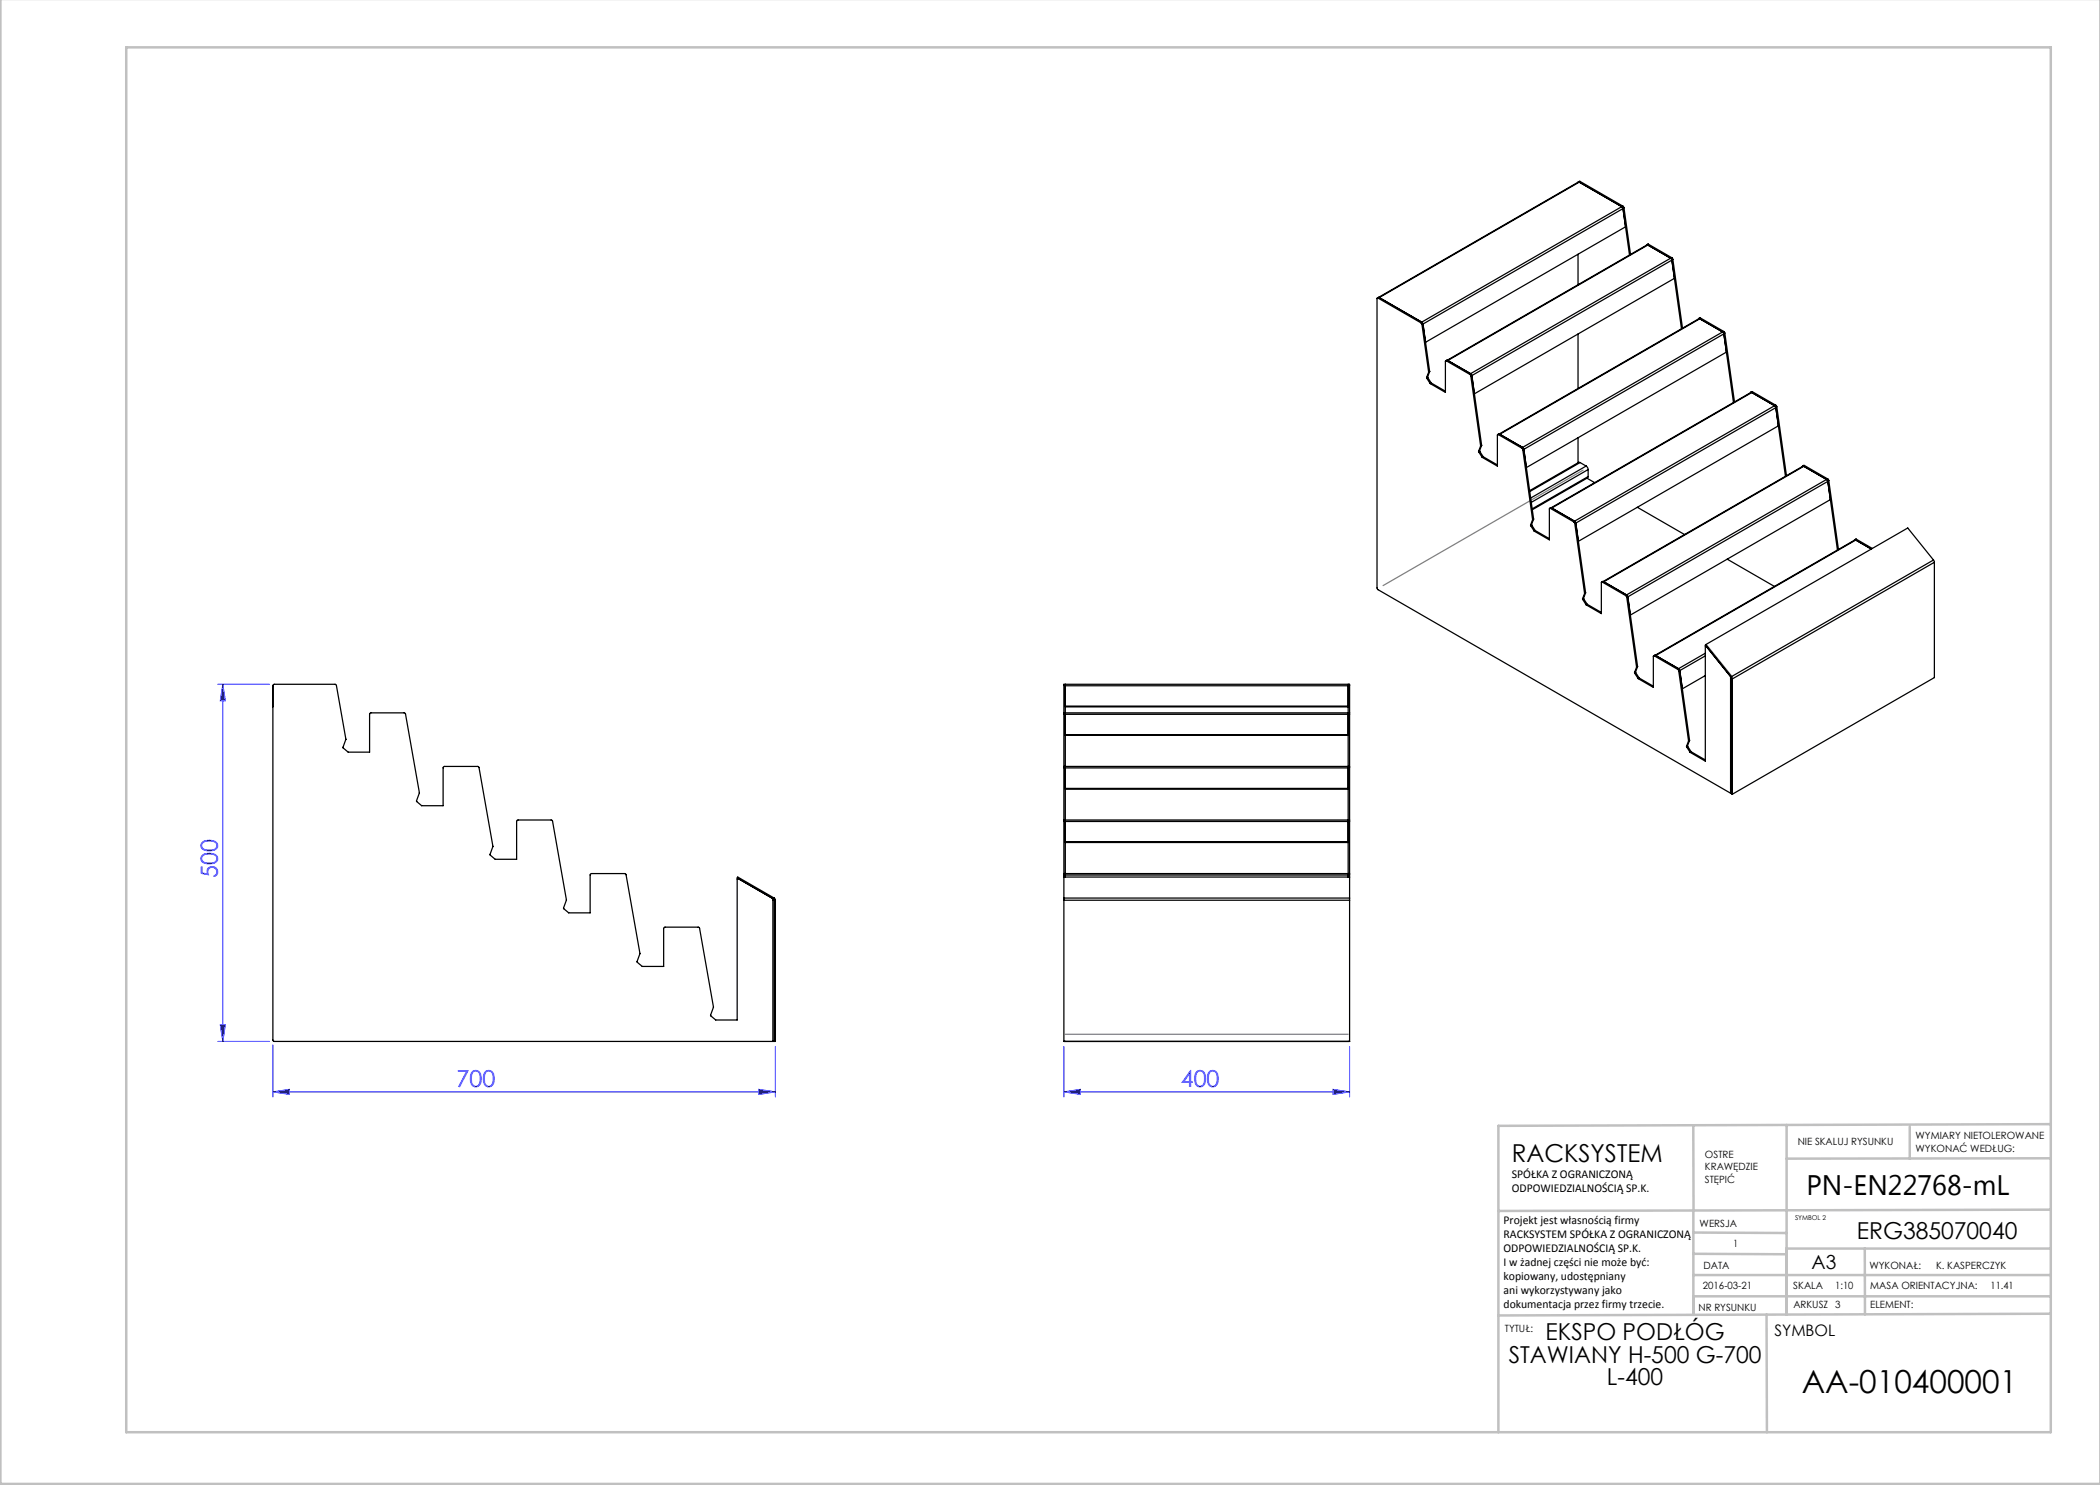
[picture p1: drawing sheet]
<svg xmlns="http://www.w3.org/2000/svg" width="420mm" height="297mm" viewBox="0 0 420 297" stroke-linecap="round" stroke-linejoin="round" font-family="sans-serif">
<g fill="none" stroke="#00f" stroke-width=".2">
<path d="M43.6 136.9h10.3M44.6 136.9v71.4M44.6 136.9l.5 3.3h-1zM43.6 208.3h10.3M44.1 205h1l-.5 3.3zM54.6 218.4l3.3-.5v1zM54.6 218.4h100.5M54.6 209v10.4M151.8 217.9l3.3 .5-3.3 .5zM155.1 209.3v10.1M212.8 218.4l3.3-.5v1zM212.8 209.3v10.1"/>
<path d="M212.8 218.4h57.1M266.6 217.9l3.3 .5-3.3 .5zM269.9 209.3v10.1"/>
</g>
<g fill="none" stroke="#c0c0c0" stroke-width=".5">
<path d="M.1 -.1v296.9h419.9M25.2 9.5h385v276.9h-385zM338.7 225.2v16.9M357.3 225v37.9M382 225.4v6.3M410.1 224.8l-110.4 .4v61.2M410.1 231.7h-52.8M338.7 259.3h71.5M338.7 255h71.5M338.7 250.8l18.6 .1M338.7 246.5l18.6 .1M338.7 242.1v20.9"/>
<path d="M373 249.7v13.2M410.1 241.9l-110.4 .3M410.2 249.7h-52.9v13.2M353.3 262.9l.1 23.5M410.2 262.7l-110.5 .4"/>
</g>
<path d="M316.6 94l-40 23.1M341.3 128.9l5 6.3M147.4 175.6l7.2 4.1M213.1 206.9h56.5" fill="none" stroke="#808080" stroke-width=".25"/>
<g fill="#00f">
<path d="M266.6 217.9l3.3 .5-3.3 .5zM212.8 218.4l3.3-.5v1z"/>
<path d="M54.6 218.4l3.3-.5v1zM151.8 217.9l3.3 .5-3.3 .5z"/>
<path d="M44.6 136.9l.5 3.3h-1zM44.1 205h1l-.5 3.3z"/>
</g>
<g fill="none" stroke="#000" stroke-width=".25">
<path d="M315.7 36.4h.2l-40.1 23.1M315.7 36.4l-40 23.1M315.8 36.4h-.2M315.8 36.4l8.6 5 .2 .3M316 36.3l-.3 .1M316 36.3l-.2 .1M316 36.3l8.6 4.9M275.6 59.6l-.2 .1 .1 58.1 70.6 40.8M275.6 59.6l8.6 5M275.8 59.5l-.3 .1M275.8 59.5l-.2 .1M275.8 59.5l8.6 5"/>
<path d="M315.6 50.8v6.1M324.3 41.3l.3 .4-40.2 23.2M324.6 41.7l1.3 9.3M324.6 41.2l.2 .3M324.6 41.2l-40.3 23.2M324.8 41.5l-.2 .2M324.8 41.5l1.3 9.4M325.1 45.4l-40 23.1M329.5 49h-.2M329.5 49l4.7 2.7M329.7 48.8l-.4 .2M329.7 48.8l-.2 .2"/>
<path d="M329.7 48.8l4.7 2.7M334.2 51.7l.2 .3M334.4 52l1.9 13.8M334.4 51.5l.2 .4M334.4 51.5l-.2 .2M334.6 51.9l-.2 .1M334.6 51.9l1.9 13.7M334.9 55.7l-40 23.1M284.2 64.6l.2 .3M284.4 64.9l1.3 9.5M284.4 64.5l.2 .3 1.3 9.5M284.4 64.5l-.2 .1"/>
<path d="M285.3 75.5l.1 .1M285.4 75.6l.6 1.1M285.5 75.4l.1 .1M285.5 75.4l-.2 .1M285.6 75.5l-.2 .1M285.6 75.5l.7 1.1M285.7 74.5l-.4 1M285.7 74.4v.1M285.9 74.3l-.2 .2M285.9 74.3l-.4 1.1M285.9 74.3h.1M285.9 74.3l-.2 .1"/>
<path d="M286.3 76.6l-.3 .1M286.3 76.6l2.8 1.6M289.3 72.2l-.2 .1v6.2l-3.1-1.8M289.3 72.2l4.7 2.7M289.5 72l39.9-23h.2l-40 23.1M289.5 72.1l-.4 .1M289.5 72.1l-.2 .1M289.5 72.1l4.7 2.7M294 74.9l.2 .3M294.1 74.7l40-23.1 .2 .2 .1 .2-40 23.1M294.2 75.2l1.9 14M294.2 74.8l.2 .3"/>
<path d="M294.2 74.8l-.2 .1M294.4 75.1l-.2 .1M294.4 75.1l1.9 13.9M315.6 66.8v10.9M339.9 63.7l-.2 .1M339.9 63.7l4.7 2.7 .2 .3M340.1 63.6l-.4 .1M340.1 63.6l-.2 .1M340.1 63.6l4.7 2.7M344.5 66.4l.3 .4-40 23.1M344.8 66.7l1.9 13.8M344.8 66.3l.2 .3"/>
<path d="M344.8 66.3l-40.3 23.2M345 66.6l-.2 .1M345 66.6l1.9 13.8M345.3 70.4l-40 23.1M350.3 78.5h-.2M350.3 78.5l4.7 2.7M350.5 78.3l-.4 .2M350.5 78.3l-.2 .2M350.5 78.3l4.7 2.8M295.7 90.2v.2M295.7 90.4l.7 1.1M295.9 90.1v.2"/>
<path d="M295.9 90.1l-.2 .1M295.9 90.3l-.2 .1M295.9 90.3l.7 1.1M296.1 89.2l-.4 1M296.1 89.2h.1M296.3 89.1l-.2 .1M296.3 89.1l-.4 1M296.3 89v.1M296.3 89l-.2 .2M296.6 91.4l-.2 .1M296.6 91.4l2.9 1.6M299.5 86.9l.4-.1 4.7 2.7"/>
<path d="M299.7 86.9l-.2 .1v6.2l-3.1-1.7M299.7 86.9l4.7 2.7M299.9 86.8l39.9-23.1 .2 .1-40.3 23.1M304.4 89.6l.2 .3M304.6 89.9l1.9 14M304.6 89.5l.2 .3M304.6 89.5l-.2 .1M304.8 89.8l-.2 .1M304.8 89.8l1.9 14M315.6 87.6v5M316 92.5h-.3l-9.8 5.6M316 92.5l1.2 .7"/>
<path d="M316 92.5l-10 5.8M317.2 93.2l.4 .7M317.2 93.2l-11.1 6.4M317.4 95.6l1.5 .9M317.6 95.3l-.1 .3-11 6.4M317.6 93.9v1.4M317.6 93.9l-11.3 6.6M317.6 95.3l-11.2 6.5M355 81.2l.2 .3M355.2 81.5l1.9 13.8M355.2 81.1l.2 .3M355.2 81.1l-.2 .1"/>
<path d="M355.4 81.4l-.2 .1M355.4 81.4l1.9 13.7M355.7 85.2l-40 23.1M360.7 93.2l-.2 .1M360.7 93.2l4.7 2.7 .2 .3M360.9 93.1l-.4 .1M360.9 93.1l-.2 .1M360.9 93.1l4.7 2.7M365.3 95.9l.3 .4-40 23.1M365.6 96.2l1.9 13.8M365.6 95.8l.2 .3M365.6 95.8l-40.3 23.2"/>
<path d="M365.8 96.1l-.2 .1M365.8 96.1l1.9 13.8M366.1 99.9l-40 23.1M306.1 105v.1M306.1 105.1l.7 1.1M306.3 104.9v.1M306.3 104.9l-.2 .1M306.3 105l-.2 .1M306.3 105l.7 1.1M306.5 104l-.4 1M306.5 103.9v.1M306.7 103.8l-.2 .2"/>
<path d="M306.7 103.8l-.4 1.1M306.7 103.8h.1M306.7 103.8l-.2 .1M307 106.1l-.2 .1M307 106.1l2.9 1.6M310.1 101.7l-.2 .1v6.2l-3.1-1.8M310.1 101.7l4.7 2.7M310.2 101.5l40-23h.2l-40 23.1M310.3 101.6l-.4 .1M310.3 101.6l-.2 .1M310.3 101.6l4.7 2.7M314.8 104.4l.2 .3"/>
<path d="M314.9 104.2l40-23.1 .2 .3 .1 .1-40.2 23.2M315 104.7l1.9 14M315 104.3l.2 .3 1.9 13.9M315 104.3l-.2 .1M316.5 119.7v.2M316.5 119.9l.7 1.1M316.7 119.6v.2M316.7 119.6l-.2 .1M316.7 119.8l-.2 .1M316.7 119.8l.7 1.1M316.9 118.7l-.4 1M316.9 118.7h.1"/>
<path d="M317.1 118.6l-.2 .1M317.1 118.6l-.4 1M317.1 118.5v.1M317.1 118.5l-.2 .2M320.5 116.4l-.2 .1v6.2l-3.1-1.7M320.5 116.4l4.7 2.7M320.6 116.3l40-23.1 .2 .1-40 23.1M320.7 116.3l-.4 .1M320.7 116.3l-.2 .1M320.7 116.3l4.7 2.7M325.2 119.1l.2 .3M325.4 119.4l1.9 14"/>
<path d="M325.4 119l.2 .3M325.4 119l-.2 .1M325.6 119.3l-.2 .1M325.6 119.3l1.9 14M327.5 101.5l9.4 5.4M345.4 111.8l9.5 5.5M371.1 108l-.2 .1M371.1 108l3.2 1.8M371.3 107.8l-.4 .2M371.3 107.8l-.2 .2M371.3 107.8l3.2 1.9M386.7 112l.2 .5"/>
<path d="M386.7 112l-40.4 23.3M386.7 112l-5.2-6.4-40.4 23.3M386.9 112.5v23l-40.4 23.3M386.9 112.5l-40.4 23.3M54.6 137.2v4.2M54.6 137.2h.1M54.6 137.1v.1M212.8 137.1v-.2h57.1v.2M212.8 137.1v5.5M212.8 137.1h.3M213.1 137.1v5.7M213.1 136.9v.2"/>
<path d="M213.1 137.2h56.5M269.6 137.1v5.7M269.6 136.9v.2M269.6 137.1h.3M269.9 137.1v5.5M317.4 120.9l-.2 .1M317.4 120.9l2.9 1.6M326.9 134.5v.1M326.9 134.6l.7 1.1M327.1 134.4v.1M327.1 134.4l-.2 .1M327.1 134.5l-.2 .1"/>
<path d="M327.1 134.5l.7 1.1M327.3 133.5l-.4 1M327.3 133.4v.1M327.5 133.3l-.2 .2M327.5 133.3l-.4 1.1M327.5 133.3h.1M327.5 133.3l-.2 .1M327.8 135.6l-.2 .1M327.8 135.6l2.9 1.6M330.9 131.2l-.2 .1v6.2l-3.1-1.8M330.9 131.2l4.6 2.7M331 131l40-23h.2l-40.3 23.2"/>
<path d="M331.1 131.1l-.4 .1M331.1 131.1l4.6 2.7M335.5 133.9l.2 .3M335.7 134.2l2 14M335.7 133.8l.2 .3 2 13.9M335.7 133.8l-.2 .1M341.1 131.2l-5.4 3M341.1 135.1l-4.6 2.7M341.1 130.6l-5.4 3.1M341.1 128.9v.1l5.1 6.4M341.1 128.9l5.2 6.4M341.1 129.1v.1"/>
<path d="M341.2 129.2h-.1v23l-3.1-1.7M346.1 135.3v23.3M346.2 135.4l.1 .3M346.2 135.5h-.1l.2 .1M346.3 135.3l.2 .5M346.3 135.3l-.1 .1M346.3 135.7v23.1h.2M346.3 135.7l.2 .1M346.5 135.8v23M212.8 153.3v.2M212.8 142.6v.2M212.8 142.6h57.1"/>
<path d="M212.8 153.3h57.1M212.8 142.8v10.5M212.8 153.5v10.5M212.8 153.5h.3M212.8 142.8h.3M213.1 153.5v10.7M213.1 142.8v10.7M213.1 141.4h56.5M213.1 147h56.5M213.1 142.9h56.5M213.1 147.1h56.5M213.1 157.7h56.5"/>
<path d="M213.1 153.6h56.5M213.1 157.8h56.5M213.1 141.3h56.5M269.6 153.5v10.7M269.6 142.8v10.7M269.6 153.5h.3M269.6 142.8h.3M269.9 153.3v.2M269.9 142.6v.2M269.9 142.8v10.5M269.9 153.5v10.5M337.3 149.2v.2"/>
<path d="M337.3 149.4l.7 1.1M337.5 149.1v.2M337.5 149.1l-.2 .1M337.5 149.3l-.2 .1M337.5 149.3l.7 1.1M337.7 148.2l-.4 1M337.7 148.2h.1M337.9 148.1l-.2 .1M337.9 148.1l-.4 1M337.9 148v.1M337.9 148l-.2 .2M338.2 150.4l-.2 .1"/>
<path d="M338.2 150.4l2.9 1.6M346.1 158.6l.2 .1M346.1 158.6h.1M147.6 175.7l-.2 .1v28.2h-4.3l-1-.9 .6-1.7-2.9-15.9h-6.9l-.2 .2v7.6h-4.3l-1-.9 .6-1.7-2.9-15.9h-6.9l-.2 .2v7.6h-4.3l-1-.9 .6-1.7-2.9-15.9-6.9-.1-.2 .3v7.6h-4.3l-1-1 .6-1.7-2.9-15.8-7-.1-.1 .3v7.5h-4.3l-1-.9 .6-1.7-2.9-15.9h-7l-.1 .3v7.5h-4.3l-1-.9 .6-1.7-2-10.9h-12.3l-.3 .1v71l.1 .2 99.9 .1M154.6 179.7v28.6M154.7 179.8l.2 .2M154.8 179.6l.3 .4M154.8 179.6l-7.3-4.2-.1 .2 7.3 4.2M154.8 179.6l-.1 .2M212.8 174.7v.3M212.8 164v.2M212.8 179.6v.4"/>
<path d="M212.8 164h57.1M212.8 174.7h57.1M212.8 164.2v10.5M212.8 175v4.6M212.8 175h.3M212.8 164.2h.3M212.8 179.6h57.1M212.8 175.4h57.1M213.1 164.2v10.8M213.1 175v.4M213.1 175h56.5M213.1 168.4h56.5"/>
<path d="M213.1 164.3h56.5M213.1 168.5h56.5M269.6 164.2v10.8M269.6 175h.3M269.6 164.2h.3M269.6 175v.4M269.9 179.6v.4M269.9 174.7v.3M269.9 164v.2M269.9 164.2v10.5M269.9 175v4.6M154.6 180h.3"/>
<path d="M154.9 180h.2M154.9 180v28.3M155.1 180v28.3h-.2M212.8 180v28.3h57.1v-28.3M212.8 180h57.1M154.6 208.3h.3M213.1 208.3h.1M269.6 208.3h.1"/>
</g>
<text font-size="6.3" x="360.4" y="278.5">AA-010400001</text>
<text font-size="5.6" x="361.3" y="239.1">PN-EN22768-mL</text>
<text font-size="4.9" x="302.4" y="232.4">RACKSYSTEM</text>
<g font-size="4.7" fill="#00f">
<text x="43.6" y="175.5" transform="rotate(-90 43.6 175.5)">500</text>
<text x="91.3" y="217.4">700</text>
<text x="236.1" y="217.4">400</text>
</g>
<g font-size="4.7">
<text x="371.4" y="247.8">ERG385070040</text>
<text x="309.1" y="268.1">EKSPO PODŁÓG</text>
<text x="301.8" y="272.6">STAWIANY H-500 G-700</text>
<text x="321.4" y="277.1">L-400</text>
</g>
<text font-size="3.9" x="362.3" y="253.8">A3</text>
<text font-size="3.2" x="354.9" y="267.2">SYMBOL</text>
<g font-size="2.4">
<text x="302.4" y="235.6">SPÓŁKA Z OGRANICZONĄ</text>
<text x="302.4" y="238.4">ODPOWIEDZIALNOŚCIĄ SP.K.</text>
<text x="300.7" y="244.7">Projekt jest własnością firmy</text>
<text x="300.7" y="247.5">RACKSYSTEM SPÓŁKA Z OGRANICZONĄ</text>
<text x="300.7" y="250.3">ODPOWIEDZIALNOŚCIĄ SP.K.</text>
<text x="300.7" y="253.1">I w żadnej części nie może być:</text>
<text x="300.7" y="256">kopiowany, udostępniany</text>
<text x="300.7" y="258.8">ani wykorzystywany jako</text>
<text x="300.7" y="261.6">dokumentacja przez firmy trzecie.</text>
</g>
<g font-size="2">
<text x="383.1" y="227.9">WYMIARY NIETOLEROWANE</text>
<text x="341" y="231.6">OSTRE</text>
<text x="359.5" y="228.9">NIE SKALUJ RYSUNKU</text>
<text x="383.1" y="230.4">WYKONAĆ WEDŁUG:</text>
<text x="341" y="234.1">KRAWĘDZIE</text>
<text x="341" y="236.6">STĘPIĆ</text>
<text x="339.9" y="245.4">WERSJA</text>
<text x="346.6" y="249.5">1</text>
<text x="340.6" y="257.7">2016-03-21</text>
<text x="340.7" y="253.8">DATA</text>
<text x="358.7" y="257.7">SKALA</text>
<text x="367" y="257.7">1:10</text>
<text x="373.9" y="253.8">WYKONAŁ:</text>
<text x="374.1" y="257.7">MASA ORIENTACYJNA:</text>
<text x="387.2" y="253.8">K. KASPERCZYK</text>
<text x="398.1" y="257.7">11.41</text>
<text x="339.7" y="262.3">NR RYSUNKU</text>
<text x="358.7" y="261.7">ARKUSZ 3</text>
<text x="374.1" y="261.7">ELEMENT:</text>
<text x="301" y="266.4">TYTUŁ:</text>
</g>
<text font-size="1.3" x="359" y="244">SYMBOL 2</text>
</svg>
